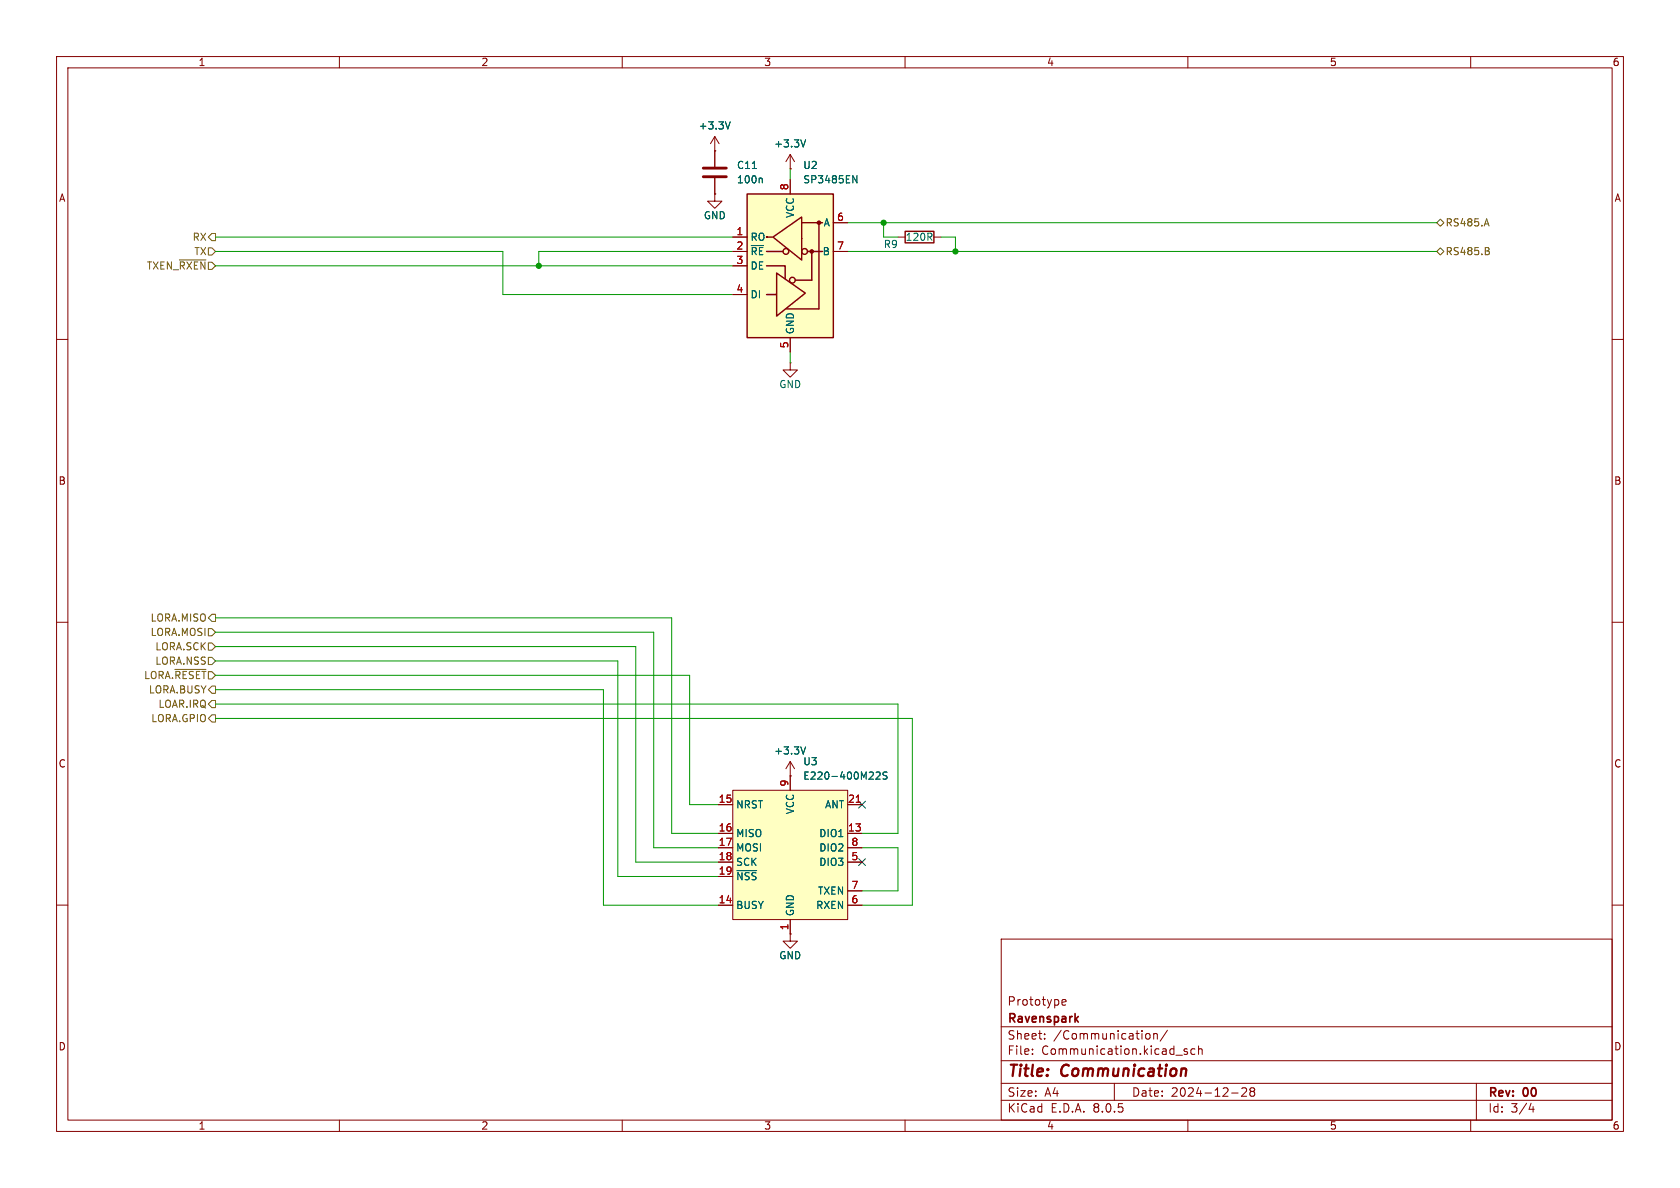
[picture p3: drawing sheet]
<svg xmlns="http://www.w3.org/2000/svg" width="297mm" height="210mm" viewBox="0 0 297 210" stroke-linecap="round" stroke-linejoin="round" font-family="sans-serif">
<g fill="none" stroke="#840000" stroke-width=".18">
<path d="M10 10h277v190h-277zM12 12h273v186h-273zM60 10v2M110 10v2M160 10v2M210 10v2M260 10v2M126.4 26.7h.1M126.4 34.3v1.3h1.2l-1.2 1.2-1.3-1.2h1.3M126.4 34.3h.1M126.4 24.1v5.4M126.4 31.5v2.8"/>
<path d="M126.4 24.1l-.8 1.3M126.4 24.1l.7 1.3M139.7 29.8h.1M139.7 27.3l-.8 1.3M139.7 27.3v2.5M139.7 27.3l.8 1.3M10 60h2M158.7 41.9h1.3M165.1 41.9h1.3M285 60h2M10 110h2M285 110h2"/>
<path d="M139.7 137.2h.1M139.7 134.6v2.6M139.7 134.6l-.8 1.3M139.7 134.6l.8 1.3M10 160h2M285 160h2M139.7 165.1v1.3h1.3l-1.3 1.2-1.3-1.2h1.3M139.7 165.1h.1M177 166h108v32h-108zM187.7 177.2l.8-.1-.1-.3-.4-.1-.3 .2 .1 .7h.6M60 198v2M110 198v2"/>
<path d="M160 198v2M177 194.5h108M177 191.5h108M177 187.5h108M177 181.5h108M182.5 186.3v.1M182.5 185.5v.1M184.7 183.6v.1M184.7 182.8v.1M197 191.5v3M202.6 182.8l.4-.1 .3 .3v.4l-.1 .2-.4 .1-.2-.1M204 182.8l.2-.1 .3 .1 .1 .9"/>
<path d="M204 182.7v1M206.4 182.1l-1.3 2M209.9 185.5l-.4-.1-.2 .2 .1 .2 .5 .2v.3h-.6M210 198v2M211.2 185.5l-.4-.1-.3 .3v.4l.2 .2h.5M211.9 185.5l.2-.1 .4 .1v.9M211.9 184.9v1.5M217.7 193.2h1.2M219.5 192.4l.6-.1 .2 .1 .1 .3-.9 1.1h.9M221.2 192.9l-.2-.2 .2-.4 .5 .1 .1 .2-.3 .3M221.2 192.9l-.2 .3v.3l.2 .3 .5-.1 .1-.2-.1-.4-.2-.2M221.2 192.9h.3"/>
<path d="M260 198v2M261 191.5v6.5M270.7 195l-.4 1.1h.9M271 195.6v1"/>
</g>
<path d="M190.6 179.7l-.5 .6M190.2 180.1l.4 .6" fill="none" stroke="#840000" stroke-width=".3"/>
<path d="M124.3 31.2h4.1M124.3 29.7h4.1" fill="none" stroke="#840000" stroke-width=".51"/>
<path d="M129.1 21.5l-.4 1.3M133 29.8h.7M134.6 31.5l.2 .2v.6M142.4 24.7l-.4 1.3M142.4 132l-.4 1.3" fill="none" stroke="#006464" stroke-width=".18"/>
<path d="M160 40.9h5.1v2h-5.1z" fill="none" stroke="#840000" stroke-width=".25"/>
<path d="M129.5 139.7h20.4v22.9h-20.4z" fill="#ffffc2"/>
<g fill="none" stroke="#840000" stroke-width=".18">
<path d="M139.7 64.1v1.3h1.3l-1.3 1.3-1.3-1.3h1.3M139.7 64.1h.1M129.5 139.7h20.4v22.9h-20.4zM139.7 137.2v2.5M127 147.3h2.5M127 142.2h2.5M127 149.9h2.5M127 152.4h2.5M127 154.9h2.5M149.9 147.3h2.5M149.9 142.2h2.5M149.9 149.9h2.5"/>
<path d="M149.9 152.4h2.5M149.9 157.5h2.5M127 160h2.5M139.7 162.6v2.5M149.9 160h2.5"/>
</g>
<path d="M151.4 141.8h.7" fill="none" stroke="#a90000" stroke-width=".18"/>
<path d="M154.9 136.6l.5-.1 .2 .3-.8 .9h.8M156.8 136.5h-.5l-.1 .1v.4l.5 .2 .1 .3-.2 .2h-.5M130.3 153.9h3.5" fill="none" stroke="#006464" stroke-width=".18"/>
<path d="M132.1 34.3h15.2v25.4h-15.2z" fill="#ffffc2"/>
<g fill="none" stroke="#840000" stroke-width=".25">
<path d="M132.1 34.3h15.2v25.4h-15.2zM141.7 39.4h3.7M144.8 39.4v15.2h-5.7M135.5 47h3.3v2.3M135.5 44.5h2.9M135.5 52.1h1.7M135.6 41.9h-.1h1M136.7 41.9l5-3.5v7.6zM137.3 48.3l5.1 3.5-5.1 4.1zM142.7 44.5h2.7M143.5 44.5v5h-2.9"/>
<circle cx="138.9" cy="44.5" r=".51"/>
<circle cx="140.1" cy="49.5" r=".51"/>
<circle cx="142.2" cy="44.5" r=".51"/>
</g>
<g fill="#840000" stroke="#840000" stroke-width=".25">
<circle cx="143.5" cy="44.5" r=".28"/>
<circle cx="144.8" cy="39.4" r=".28"/>
</g>
<g fill="none" stroke="#840000" stroke-width=".18">
<path d="M126.4 26.7h.1M126.4 34.3h.1M126.4 26.7v2.8M126.4 31.5v2.8M139.7 29.8h.1M139.7 31.8v2.5M147.3 39.4h2.6M129.5 41.9h2.6M129.5 44.5h2.6M129.5 47h2.6M129.5 52.1h2.6M139.7 59.7v2.5"/>
<path d="M147.3 44.5h2.6M139.7 137.2h.1M139.7 137.2v2.5M127 147.3h2.5M127 142.2h2.5M127 149.9h2.5M127 152.4h2.5M127 154.9h2.5M149.9 147.3h2.5M149.9 142.2h2.5M149.9 149.9h2.5M149.9 152.4h2.5"/>
<path d="M149.9 157.5h2.5M127 160h2.5M139.7 165.1h.1M139.7 162.6v2.5M149.9 160h2.5"/>
</g>
<path d="M129.1 21.5l-.4 1.3M133 29.8h.7M134.6 31.5l.2 .2v.6M142.4 24.7l-.4 1.3M150.8 31.1l.7 1.2v-1.2M142.4 132l-.4 1.3M154.9 136.6l.5-.1 .2 .3-.8 .9h.8M156.8 136.5h-.5l-.1 .1v.4l.5 .2 .1 .3-.2 .2h-.5M130.3 153.9h3.5" fill="none" stroke="#006464" stroke-width=".18"/>
<g fill="none" stroke="#725600" stroke-width=".18">
<path d="M254 39.4l.6-.7 .7 .7-.7 .6zM262.8 38.7l.4 1.2M31.7 45.9h4.7M36.8 43.8h.7l.6 .7-.6 .6h-.7zM37.5 41.3h.6v1.2h-.6l-.7-.6zM254 44.5l.6-.7 .7 .7-.7 .6zM263 43.8l.2 .2-.2 .4 .3 .2-.1 .3-.1 .1M30.9 118.3h5.5M36.8 111.1h.7l.6 .7-.6 .6h-.7zM36.8 116.2h.7l.6 .6-.6 .7h-.7zM36.8 113.7h.7l.6 .6-.6 .6h-.7zM37.5 108.6h.6v1.3h-.6l-.7-.7z"/>
<path d="M36.8 124.5l.7-.7h.6v1.3h-.6zM37.5 126.4h.6v1.2h-.6l-.7-.6zM37.5 121.3h.6v1.3h-.6l-.7-.7z"/>
</g>
<g fill="none" stroke="#009600" stroke-width=".18">
<path d="M139.7 29.8v2M149.9 39.4h104.1M156.2 39.4v2.5h2.5M38.1 44.5h50.8v7.6h40.6M38.1 41.9h91.4M38.1 47h91.4M129.5 44.5h-34.3v2.5M149.9 44.5h104.1M166.4 41.9h2.5v2.6M139.7 62.2v1.9M38.1 116.8h71.1v38.1h17.8M38.1 111.8h77.5v38.1h11.4"/>
<path d="M38.1 109.2h80.6v38.1h8.3M38.1 114.3h74.3v38.1h14.6M38.1 119.4h83.8v22.8h5.1M38.1 124.5h120.6v22.8h-6.3M38.1 121.9h68.6v38.1h20.3M38.1 127h123.2v33h-8.9M152.4 149.9h6.3v7.6h-6.3"/>
</g>
<path d="M151.8 151.8l1.2 1.2M151.8 141.6l1.2 1.2M153 151.8l-1.2 1.2M153 141.6l-1.2 1.2" fill="none" stroke="#000084" stroke-width=".18"/>
<path d="M151.4 141.8h.7" fill="none" stroke="#a90000" stroke-width=".18"/>
<g fill="#009600" stroke="#009600" stroke-width=".18">
<circle cx="168.9" cy="44.5" r=".46"/>
<circle cx="156.2" cy="39.4" r=".46"/>
<circle cx="95.2" cy="47" r=".46"/>
</g>
<g font-size="2.8" fill="#840000">
<text x="178" y="190.9">Title:</text>
<text x="187.7" y="190.9">Communication</text>
</g>
<g font-size="2.1" fill="#840000">
<text x="178" y="178">Prototype</text>
<text x="178" y="184">Sheet:</text>
<text x="178" y="181.2">Ravenspark</text>
<text x="186.2" y="184">/Communication/</text>
<text x="178" y="186.7">File:</text>
<text x="184.1" y="186.7">Communication.kicad_sch</text>
<text x="178" y="196.9">KiCad</text>
<text x="178" y="194.1">Size:</text>
<text x="184.7" y="194.1">A4</text>
<text x="185.7" y="196.9">E.D.A.</text>
<text x="193.3" y="196.9">8.0.5</text>
<text x="200" y="194.1">Date:</text>
<text x="207" y="194.1">2024-12-28</text>
<text x="263" y="194.3">Rev:</text>
<text x="263" y="196.9">Id:</text>
<text x="267.1" y="196.9">3/4</text>
<text x="269.4" y="194.3">00</text>
</g>
<g font-size="1.8" fill="#840000">
<text x="35" y="11.9">1</text>
<text x="85" y="11.9">2</text>
<text x="135" y="11.9">3</text>
<text x="185" y="11.9">4</text>
<text x="235" y="11.9">5</text>
<text x="285" y="11.9">6</text>
<text x="10.3" y="35.9">A</text>
<text x="285.3" y="35.9">A</text>
<text x="10.3" y="85.9">B</text>
<text x="285.3" y="85.9">B</text>
<text x="10.3" y="135.9">C</text>
<text x="285.3" y="135.9">C</text>
<text x="10.3" y="185.9">D</text>
<text x="285.3" y="185.9">D</text>
<text x="35" y="199.9">1</text>
<text x="85" y="199.9">2</text>
<text x="135" y="199.9">3</text>
<text x="185" y="199.9">4</text>
<text x="235" y="199.9">5</text>
<text x="285" y="199.9">6</text>
</g>
<g font-size="1.8" fill="#006464">
<text x="123.4" y="23.1">+3.3V</text>
<text x="136.8" y="26.3">+3.3V</text>
<text x="130.2" y="32.6">100n</text>
<text x="130.2" y="30.1">C11</text>
<text x="141.9" y="30.1">U2</text>
<text x="141.9" y="32.6">SP3485EN</text>
<text x="124.3" y="39">GND</text>
<text x="140.6" y="38.6" transform="rotate(-90 140.6 38.6)">VCC</text>
<text x="145.5" y="40.2">A</text>
<text x="132.6" y="42.8">RO</text>
<text x="132.6" y="45.3">~{RE}</text>
<text x="132.6" y="47.9">DE</text>
<text x="145.3" y="45.3">B</text>
<text x="156.1" y="44">R9</text>
<text x="160" y="42.8">120R</text>
<text x="132.6" y="52.9">DI</text>
<text x="140.6" y="59.2" transform="rotate(-90 140.6 59.2)">GND</text>
<text x="137.7" y="68.8">GND</text>
<text x="136.8" y="133.6">+3.3V</text>
<text x="141.9" y="135.5">U3</text>
<text x="130" y="143.1">NRST</text>
<text x="141.9" y="138">E220-400M22S</text>
<text x="145.8" y="143.1">ANT</text>
<text x="130" y="148.2">MISO</text>
<text x="140.6" y="144" transform="rotate(-90 140.6 144)">VCC</text>
<text x="144.7" y="148.2">DIO1</text>
<text x="130" y="150.7">MOSI</text>
<text x="130" y="153.3">SCK</text>
<text x="130" y="155.8">~{NSS}</text>
<text x="144.7" y="153.3">DIO3</text>
<text x="144.7" y="150.7">DIO2</text>
<text x="130" y="160.9">BUSY</text>
<text x="144.2" y="160.9">RXEN</text>
<text x="144.5" y="158.3">TXEN</text>
<text x="140.6" y="162.1" transform="rotate(-90 140.6 162.1)">GND</text>
<text x="137.7" y="169.8">GND</text>
</g>
<g font-size="1.8" fill="#a90000">
<text x="139.4" y="33.7" transform="rotate(-90 139.4 33.7)">8</text>
<text x="130.1" y="41.7">1</text>
<text x="147.9" y="39.1">6</text>
<text x="130.1" y="44.2">2</text>
<text x="130.1" y="46.7">3</text>
<text x="147.9" y="44.2">7</text>
<text x="130.1" y="51.8">4</text>
<text x="139.4" y="61.7" transform="rotate(-90 139.4 61.7)">5</text>
<text x="127" y="142">15</text>
<text x="139.4" y="139.1" transform="rotate(-90 139.4 139.1)">9</text>
<text x="149.8" y="142">21</text>
<text x="127" y="147.1">16</text>
<text x="127" y="149.6">17</text>
<text x="149.8" y="147.1">13</text>
<text x="150.4" y="149.6">8</text>
<text x="127" y="152.1">18</text>
<text x="127" y="154.7">19</text>
<text x="150.4" y="152.1">5</text>
<text x="127" y="159.8">14</text>
<text x="150.4" y="159.8">6</text>
<text x="150.4" y="157.2">7</text>
<text x="139.4" y="164.5" transform="rotate(-90 139.4 164.5)">1</text>
</g>
<g font-size="1.8" fill="#725600">
<text x="255.5" y="40.2">RS485.A</text>
<text x="25.9" y="47.9">TXEN_~{RXEN}</text>
<text x="34" y="42.8">RX</text>
<text x="34.3" y="45.3">TX</text>
<text x="255.5" y="45.3">RS485.B</text>
<text x="26.5" y="112.6">LORA.MOSI</text>
<text x="26.5" y="110.1">LORA.MISO</text>
<text x="27.4" y="117.7">LORA.NSS</text>
<text x="27.4" y="115.2">LORA.SCK</text>
<text x="25.4" y="120.2">LORA.~{RESET}</text>
<text x="26.2" y="122.8">LORA.BUSY</text>
<text x="27.9" y="125.3">LOAR.IRQ</text>
<text x="26.6" y="127.9">LORA.GPIO</text>
</g>
</svg>
